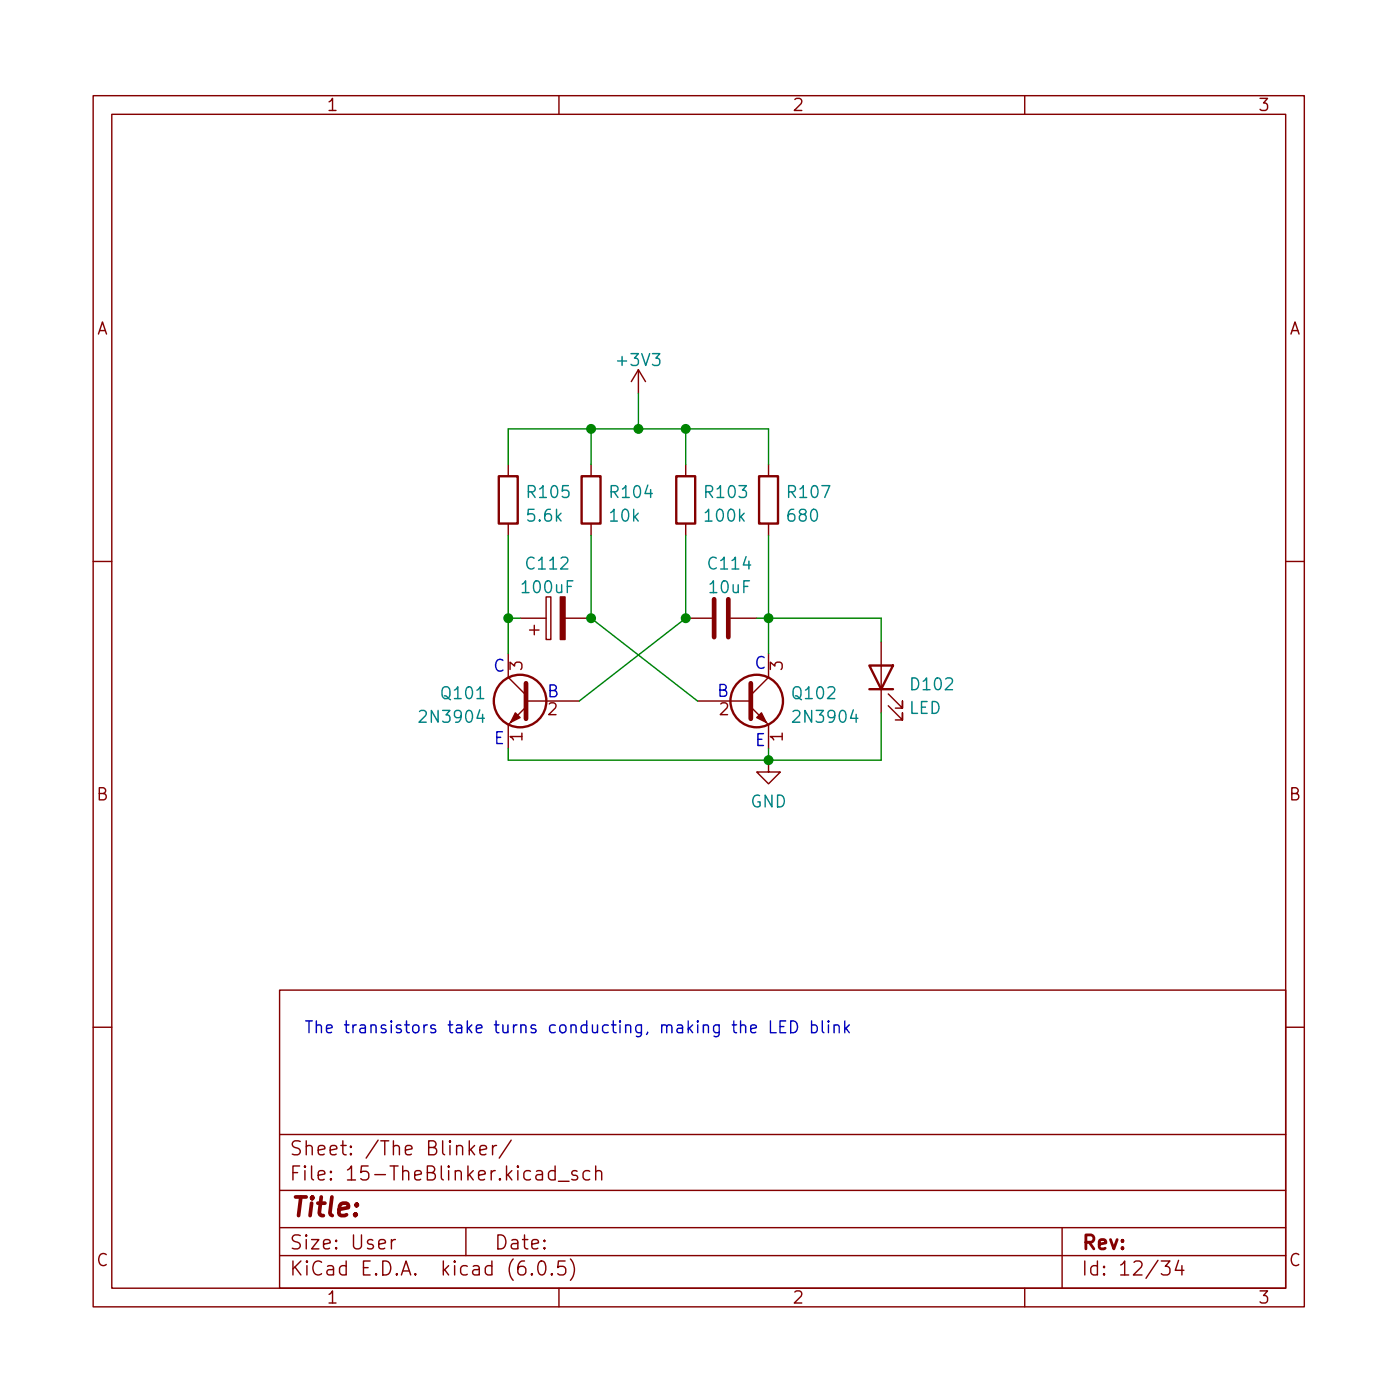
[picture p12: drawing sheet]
<svg xmlns="http://www.w3.org/2000/svg" width="150mm" height="150mm" viewBox="0 0 150 150" stroke-linecap="round" stroke-linejoin="round" font-family="sans-serif">
<g fill="none" stroke="#840000" stroke-width=".15">
<path d="M10 10.3h130v130h-130zM12 12.3h126v126h-126zM60 10.3v2M110 10.3v2M68.5 39.7l-.7 1.3M68.5 39.7v2.5M68.5 39.7l.8 1.3M54.6 49.9v1.2M54.6 56.2v1.3M63.4 49.9v1.2M63.4 56.2v1.3M73.6 49.9v1.2"/>
<path d="M73.6 56.2v1.3M82.5 49.9v1.2M82.5 56.2v1.3M10 60.3h2M54.6 70.2v2.5l1.9 1.9M55.8 66.4h2.8M56.5 75.9l-1.9 1.9v2.5M56.5 75.3h5.7M56.8 67.6h1.1M57.4 67.1v1M58.6 64.1h.5v4.5h-.5zM60.7 66.4h2.7"/>
<path d="M73.6 66.4h2.8M74.9 75.3h5.7M78.4 66.4h2.8M80.6 75.9l1.9 1.9v2.5M82.5 70.2v2.5l-1.9 1.9M94.6 68.9v7.6M95.4 75.8l1.5 1.5v-.8v.8h-.8M95.4 74.5l1.5 1.5v-.7v.7h-.8M138 60.3h2M82.5 81.6v1.3h1.3l-1.3 1.2-1.3-1.2h1.3M10 110.3h2M30 106.3h108v32h-108z"/>
<path d="M138 110.3h2M30 134.8h108M30 131.8h108M30 127.8h108M30 121.8h108M42 133.1v1M42.4 133.1a.38 .38 0 0 0-.4 .2M50 131.8v3M50.4 122.5v1.5M50.5 123.4l.4 .6M50.9 123l-.5 .5M51.5 123.5l.7-.2v-.3h-.5l-.2 .2 .1 .7 .1 .1 .5-.1"/>
<path d="M52.9 123v1M53.3 123a.38 .38 0 0 0-.4 .2M54.9 122.4l-1.3 1.9M57.1 136.7l.1 .1-.1 .1-.1-.1 .1-.1v.2M57.9 135.4a.36 .36 0 0 1 .6 .2 .88 .88 0 0 1-.3 1.3 .38 .38 0 0 1-.4-.3 1.17 1.17 0 0 1 .1-1.2zM59.2 136.7l.1 .1-.1 .1v-.1v-.1v.2M59.6 125.7h-.4l-.3 .2v.5l.1 .2 .2 .1 .4-.1M59.6 125.2v1.5M59.9 126.8h1.2M60 138.3v2M60.7 135.4h-.8v.7l.2-.2 .5 .1 .1 .2v.5l-.3 .2h-.3l-.2-.2M61.2 135.1a1.72 1.72 0 0 1 0 2.3"/>
<path d="M61.9 125.7h-.3l-.2 .2v.2l.5 .1 .1 .2-.1 .2-.1 .1-.4-.1M63.3 125.7h-.4l-.3 .2v.5l.1 .2 .2 .1 .4-.1M63.9 125.8a.37 .37 0 0 1 .7 .1v.8M63.9 125.2v1.5M110 138.3v2M114 131.8v6.5M124.7 135.4h.9l-.5 .5a.41 .41 0 0 1 .5 .3v.4l-.2 .2-.5 .1-.2-.2M126.5 135.3l-.3 1.1h.9M126.9 135.9v1"/>
</g>
<g fill="#840000" stroke="#840000" stroke-width=".15">
<path d="M60.1 64.1h.6v4.5h-.6z"/>
<path d="M55.3 76.5l.5 .5-1 .5z"/>
<path d="M81.2 77l.5-.5 .5 1z"/>
</g>
<path d="M56.5 73.3v3.9M76.7 64.3v4.1M78.2 64.3v4.1M80.6 73.3v3.9" fill="none" stroke="#840000" stroke-width=".51"/>
<g fill="none" stroke="#840000" stroke-width=".25">
<path d="M53.5 51.1h2.1v5.1h-2.1zM62.4 51.1h2.1v5.1h-2.1zM72.6 51.1h2v5.1h-2zM81.5 51.1h2v5.1h-2zM93.3 71.4h2.6l-1.3 2.6zM93.3 74h2.6"/>
<circle cx="55.8" cy="75.3" r="2.82"/>
<circle cx="81.2" cy="75.3" r="2.82"/>
</g>
<g fill="none" stroke="#0000c2" stroke-width=".15">
<path d="M79.5 110.1a.32 .32 0 0 1 .5 .1v.7M80.6 110.4l.6-.1-.1-.2-.3-.1-.2 .2v.6l.2 .1 .3-.1M82.7 109.6v1.3h.6M83.7 110.2h.5M84.3 109.6h-.6v1.3h.6M84.9 109.6a.67 .67 0 0 1 .7 .4 .67 .67 0 0 1-.2 .8l-.5 .1zM87.1 110.1l.4-.1 .2 .3v.3l-.1 .2-.1 .1-.4-.1M87.1 109.6v1.3M88.3 109.6v1.1l.1 .2M88.9 109.6v.1l.1-.1h-.1v.1M88.9 110v.9M89.5 110.1a.32 .32 0 0 1 .6 .1v.7"/>
<path d="M89.5 110v.9M90.7 109.6v1.3M90.8 110.4l.4 .5M91.2 110l-.5 .5"/>
</g>
<path d="M54.6 49.9v-3.9h27.9v3.9M54.6 57.5v12.7M63.4 46v3.9M63.4 57.5v8.9l11.5 8.9M68.5 42.2v3.8M73.6 57.5v8.9l-11.4 8.9M73.6 46v3.9M82.5 57.5v12.7M54.6 66.4h1.2M81.2 66.4h13.4v2.5M94.6 76.5v5.1h-40v-1.3M82.5 80.3v1.3" fill="none" stroke="#008400" stroke-width=".15"/>
<g fill="#008400" stroke="#008400" stroke-width=".15">
<circle cx="73.6" cy="66.4" r=".46"/>
<circle cx="82.5" cy="66.4" r=".46"/>
<circle cx="63.4" cy="66.4" r=".46"/>
<circle cx="73.6" cy="46" r=".46"/>
<circle cx="68.5" cy="46" r=".46"/>
<circle cx="63.4" cy="46" r=".46"/>
<circle cx="54.6" cy="66.4" r=".46"/>
<circle cx="82.5" cy="81.6" r=".46"/>
</g>
<text font-size="2.8" fill="#840000" x="31" y="130.6">Title:</text>
<g font-size="2.1" fill="#840000">
<text x="31" y="124">Sheet: /The Blinker/</text>
<text x="31" y="126.7">File: 15-TheBlinker.kicad_sch</text>
<text x="31" y="136.9">KiCad E.D.A. kicad (6.0.5)</text>
<text x="31" y="134.1">Size: User</text>
<text x="53" y="134.1">Date:</text>
<text x="116" y="134.1">Rev:</text>
<text x="116" y="136.9">Id: 12/34</text>
</g>
<g font-size="1.8" fill="#840000">
<text x="35" y="11.9">1</text>
<text x="85" y="11.9">2</text>
<text x="135" y="11.9">3</text>
<text x="10.3" y="35.9">A</text>
<text x="138.4" y="35.9">A</text>
<text x="56.1" y="71.9" transform="rotate(-90 56.1 71.9)">3</text>
<text x="84" y="71.9" transform="rotate(-90 84 71.9)">3</text>
<text x="58.8" y="76.8">2</text>
<text x="77.2" y="76.8">2</text>
<text x="56.1" y="79.6" transform="rotate(-90 56.1 79.6)">1</text>
<text x="84" y="79.6" transform="rotate(-90 84 79.6)">1</text>
<text x="10.3" y="85.9">B</text>
<text x="138.4" y="85.9">B</text>
<text x="10.3" y="135.9">C</text>
<text x="138.4" y="135.9">C</text>
<text x="35" y="139.9">1</text>
<text x="85" y="139.9">2</text>
<text x="135" y="139.9">3</text>
</g>
<g font-size="1.8" fill="#008484">
<text x="66.4" y="39.3">+3V3</text>
<text x="56.8" y="53.5">R105</text>
<text x="65.6" y="53.5">R104</text>
<text x="75.8" y="53.5">R103</text>
<text x="84.7" y="53.5">R107</text>
<text x="56.7" y="56">5.6k</text>
<text x="65.6" y="56">10k</text>
<text x="75.8" y="56">100k</text>
<text x="84.7" y="56">680</text>
<text x="56.2" y="63.7">100uF</text>
<text x="56.6" y="61.1">C112</text>
<text x="76.2" y="61.1">C114</text>
<text x="76.2" y="63.7">10uF</text>
<text x="45.4" y="77.6">2N3904</text>
<text x="47.5" y="75.1">Q101</text>
<text x="85.2" y="75.1">Q102</text>
<text x="85.5" y="77.6">2N3904</text>
<text x="97.5" y="76.6">LED</text>
<text x="97.9" y="74.1">D102</text>
<text x="80.5" y="86.7">GND</text>
</g>
<g font-size="1.8" fill="#0000c2">
<text x="80.9" y="71.8">C</text>
<text x="53" y="72.1">C</text>
<text x="58.8" y="74.9">B</text>
<text x="76.9" y="74.8">B</text>
<text x="53.1" y="79.9">E</text>
<text x="81" y="80.1">E</text>
<text x="32.6" y="110.9">The transistors take turns conducting, making the LED blink</text>
</g>
</svg>
